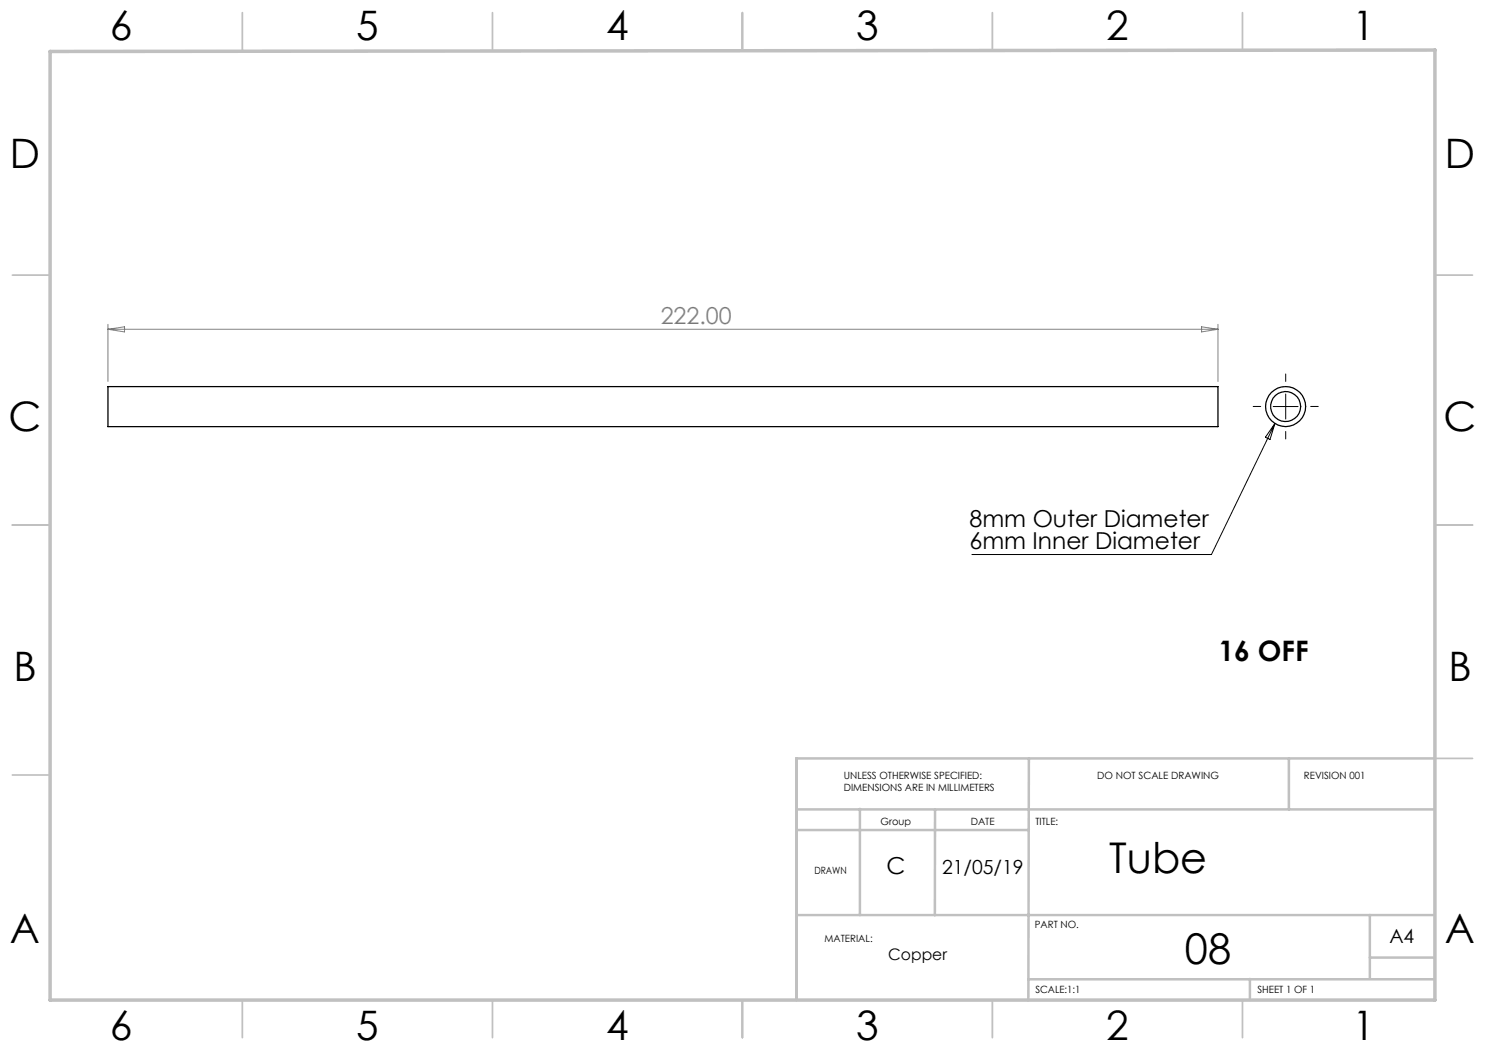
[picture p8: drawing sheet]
<svg xmlns="http://www.w3.org/2000/svg" width="297mm" height="210mm" viewBox="0 0 297 210" stroke-linecap="round" stroke-linejoin="round" font-family="sans-serif">
<path d="M257.1 76.3v-1.5M252.1 81.3h-1.5M257.1 86.3v1.5M262.1 81.3h1.5" fill="none" stroke="#000" stroke-width=".2" stroke-dasharray="15.2 1.3 1.3 1.3"/>
<path d="M257.1 78.8v5M254.6 81.3h5M255 84.7l-12.7 26.2h-47.9M255 84.7l-1 3.2-.9-.5z" fill="none" stroke="#000" stroke-width=".2"/>
<g fill="none" stroke="#c0c0c0" stroke-width=".35">
<path d="M48.5 2.5v7.5M98.5 2.5v7.5M148.5 2.5v7.5M198.5 2.5v7.5M248.5 2.5v7.5M2.5 55h7.5M287 55h7.5M2.5 105h7.5M287 105h7.5M2.5 155h7.5M287 151.7h7.5M48.5 200v7.5"/>
<path d="M98.5 200v7.5M148.5 200v7.5M198.5 200v7.5M248.5 200v7.5"/>
</g>
<path d="M205.8 151.7l-.1 48.4M257.8 151.7v10.2M287 151.7h-127.7v48.3M159.3 161.9h127.7M159.3 166h46.5M172 161.8v21.2M187 161.9v21.1M159.3 183h127.7M205.7 195.9h81.2M250 195.8v4.2M274 183v12.8M274 191.5h13" fill="none" stroke="#c0c0c0" stroke-width=".5"/>
<path d="M10 10.3l277-.3v190h-277z" fill="none" stroke="#c0c0c0" stroke-width=".7"/>
<path d="M21.6 64.9v11.4M21.6 65.9h222M21.6 65.9l3.3-.5v1zM240.3 65.4l3.3 .5-3.3 .5zM243.6 64.9v11.4" fill="none" stroke="#808080" stroke-width=".2"/>
<g fill="none" stroke="#000" stroke-width=".25">
<path d="M21.6 77.3h222v8h-222z"/>
<circle cx="257.1" cy="81.3" r="3"/>
<circle cx="257.1" cy="81.3" r="4"/>
</g>
<g font-size="8.5">
<text x="221.8" y="174.7">Tube</text>
<text x="237" y="192.7">08</text>
</g>
<g font-size="8.1">
<text x="22" y="8">6</text>
<text x="71.2" y="8">5</text>
<text x="121.2" y="8">4</text>
<text x="171.3" y="8">3</text>
<text x="221.3" y="8">2</text>
<text x="270.5" y="8">1</text>
<text x="2" y="33.6">D</text>
<text x="289" y="33.6">D</text>
<text x="1.7" y="86.1">C</text>
<text x="288.7" y="86.1">C</text>
<text x="2.7" y="136.1">B</text>
<text x="289.7" y="136.1">B</text>
<text x="2" y="188.6">A</text>
<text x="289" y="188.6">A</text>
<text x="22" y="208">6</text>
<text x="71.2" y="208">5</text>
<text x="121.2" y="208">4</text>
<text x="171.3" y="208">3</text>
<text x="221.3" y="208">2</text>
<text x="270.5" y="208">1</text>
</g>
<text font-size="5.6" x="243.7" y="132.2">16 OFF</text>
<text font-size="4.7" fill="#808080" x="132.1" y="64.8">222.00</text>
<g font-size="4.7">
<text x="193.9" y="105.3">8mm Outer Diameter</text>
<text x="193.9" y="109.8">6mm Inner Diameter</text>
<text x="177.3" y="174.8">C</text>
</g>
<g font-size="3.9">
<text x="188.4" y="174.8">21/05/19</text>
<text x="277.9" y="188.5">A4</text>
</g>
<text font-size="3.2" x="177.6" y="192.1">Copper</text>
<g font-size="2">
<text x="168.8" y="155.8">UNLESS OTHERWISE SPECIFIED:</text>
<text x="219.5" y="155.8">DO NOT SCALE DRAWING</text>
<text x="260.8" y="155.8">REVISION 001</text>
<text x="168.8" y="158.3">DIMENSIONS ARE IN MILLIMETERS</text>
<text x="176.1" y="164.9">Group</text>
<text x="194.2" y="164.9">DATE</text>
<text x="207.1" y="164.9">TITLE:</text>
<text x="162.9" y="174.7">DRAWN</text>
<text x="207" y="185.5">PART NO.</text>
<text x="164.9" y="188.5">MATERIAL:</text>
<text x="207.1" y="198.6">SCALE:1:1</text>
<text x="251.5" y="198.6">SHEET 1 OF 1</text>
</g>
</svg>
